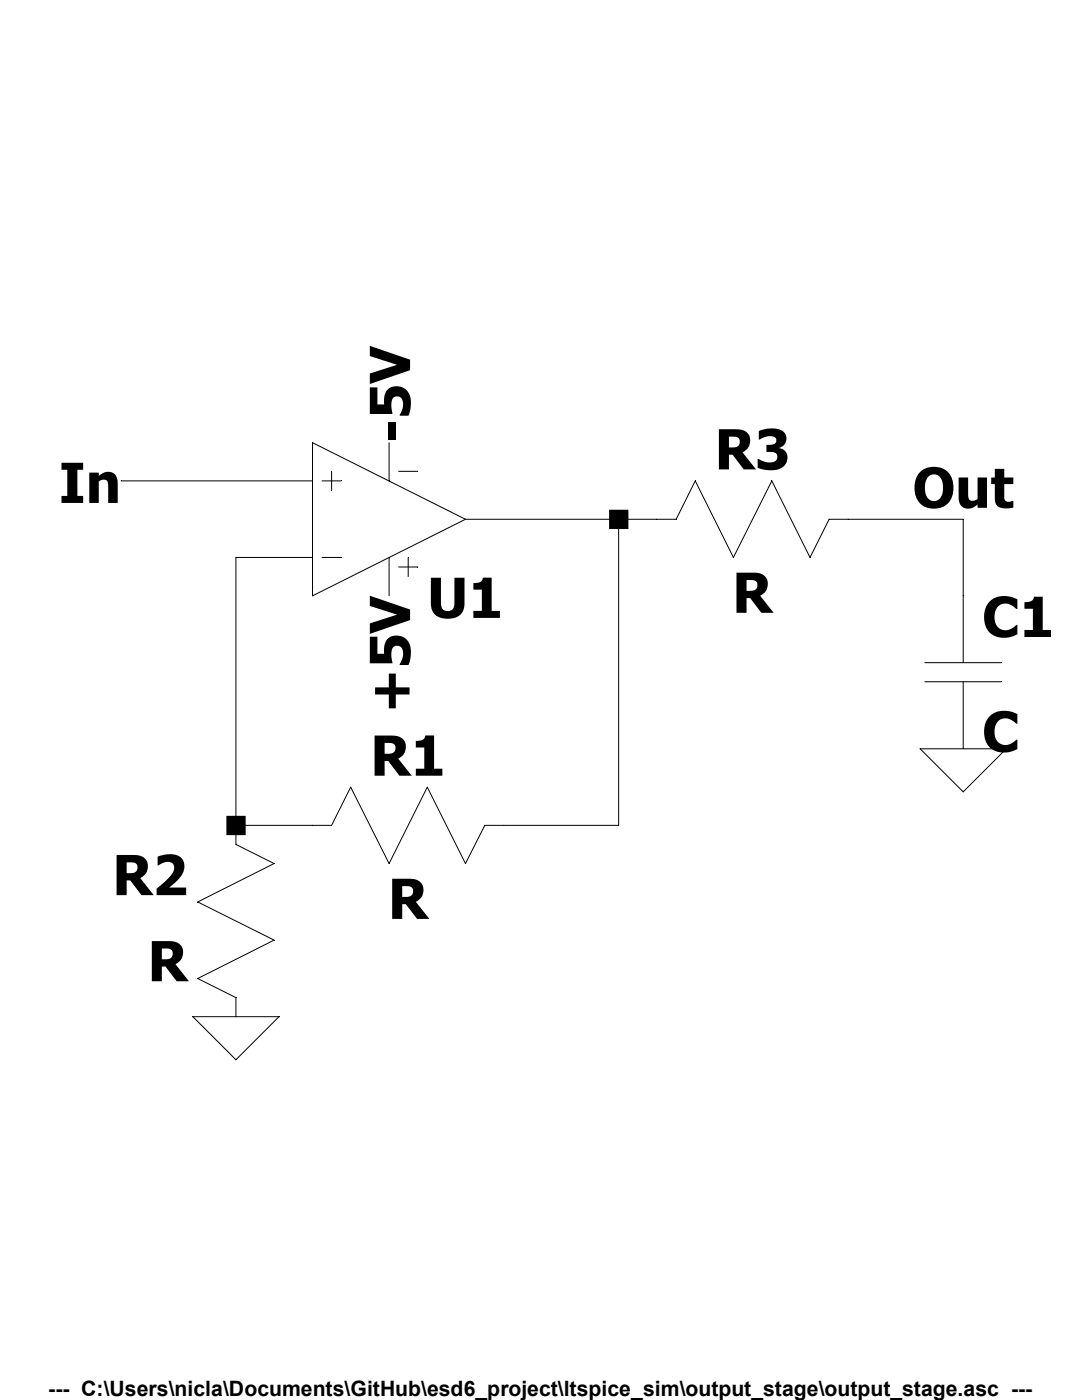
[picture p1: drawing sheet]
<svg xmlns="http://www.w3.org/2000/svg" width="216mm" height="279mm" viewBox="0 0 216 279" stroke-linecap="round" stroke-linejoin="round" font-family="sans-serif">
<g fill="none" stroke="#000" stroke-width=".2">
<path d="M24.2 96h38.2M62.4 88.3l30.5 15.3-30.5 15.3zM64.3 96h3.8M66.2 94.1v3.8M77.6 88.3v7.7M79.5 94.1h3.9M62.4 111.3h-15.3v57.2l7.6 3.8-15.2 7.7 15.2 7.6-15.2 7.7 7.6 3.8v3.8M64.3 111.3h3.8M77.6 111.3v7.6M79.5 113.2h3.9M81.4 111.3v3.8M92.9 103.6h42l3.8-7.6 7.6 15.3 7.7-15.3 7.6 15.3 3.8-7.7h26.8v28.6"/>
<path d="M123.4 103.6v61.1h-26.7l-3.8 7.6-7.6-15.2-7.7 15.2-7.6-15.2-3.8 7.6h-19.1M184.5 132.2h15.3M184.5 136.1h15.3M192.2 136.1v13.3M183.6 149.4h17.2l-8.6 8.6zM38.5 202.9h17.2l-8.6 8.6z"/>
</g>
<path d="M45.2 162.8h3.8v3.9h-3.8zM121.5 101.7h3.9v3.9h-3.9z" fill-rule="evenodd" fill="#000"/>
<g font-size="11">
<text x="81.8" y="88.3" transform="rotate(-90 81.8 88.3)">-5V</text>
<text x="142.6" y="93.7">R3</text>
<text x="11.8" y="100.4">In</text>
<text x="182.1" y="101.3">Out</text>
<text x="85.3" y="123.3">U1</text>
<text x="146.1" y="122.3">R</text>
<text x="196" y="127.1">C1</text>
<text x="81.8" y="142.4" transform="rotate(-90 81.8 142.4)">+5V</text>
<text x="73.9" y="154.8">R1</text>
<text x="196" y="150">C</text>
<text x="22.4" y="178.6">R2</text>
<text x="77.4" y="183.4">R</text>
<text x="29.5" y="195.8">R</text>
</g>
<text font-size="4.2" x="9.6" y="278.7">--- C:\Users\nicla\Documents\GitHub\esd6_project\ltspice_sim\output_stage\output_stage.asc ---</text>
</svg>
